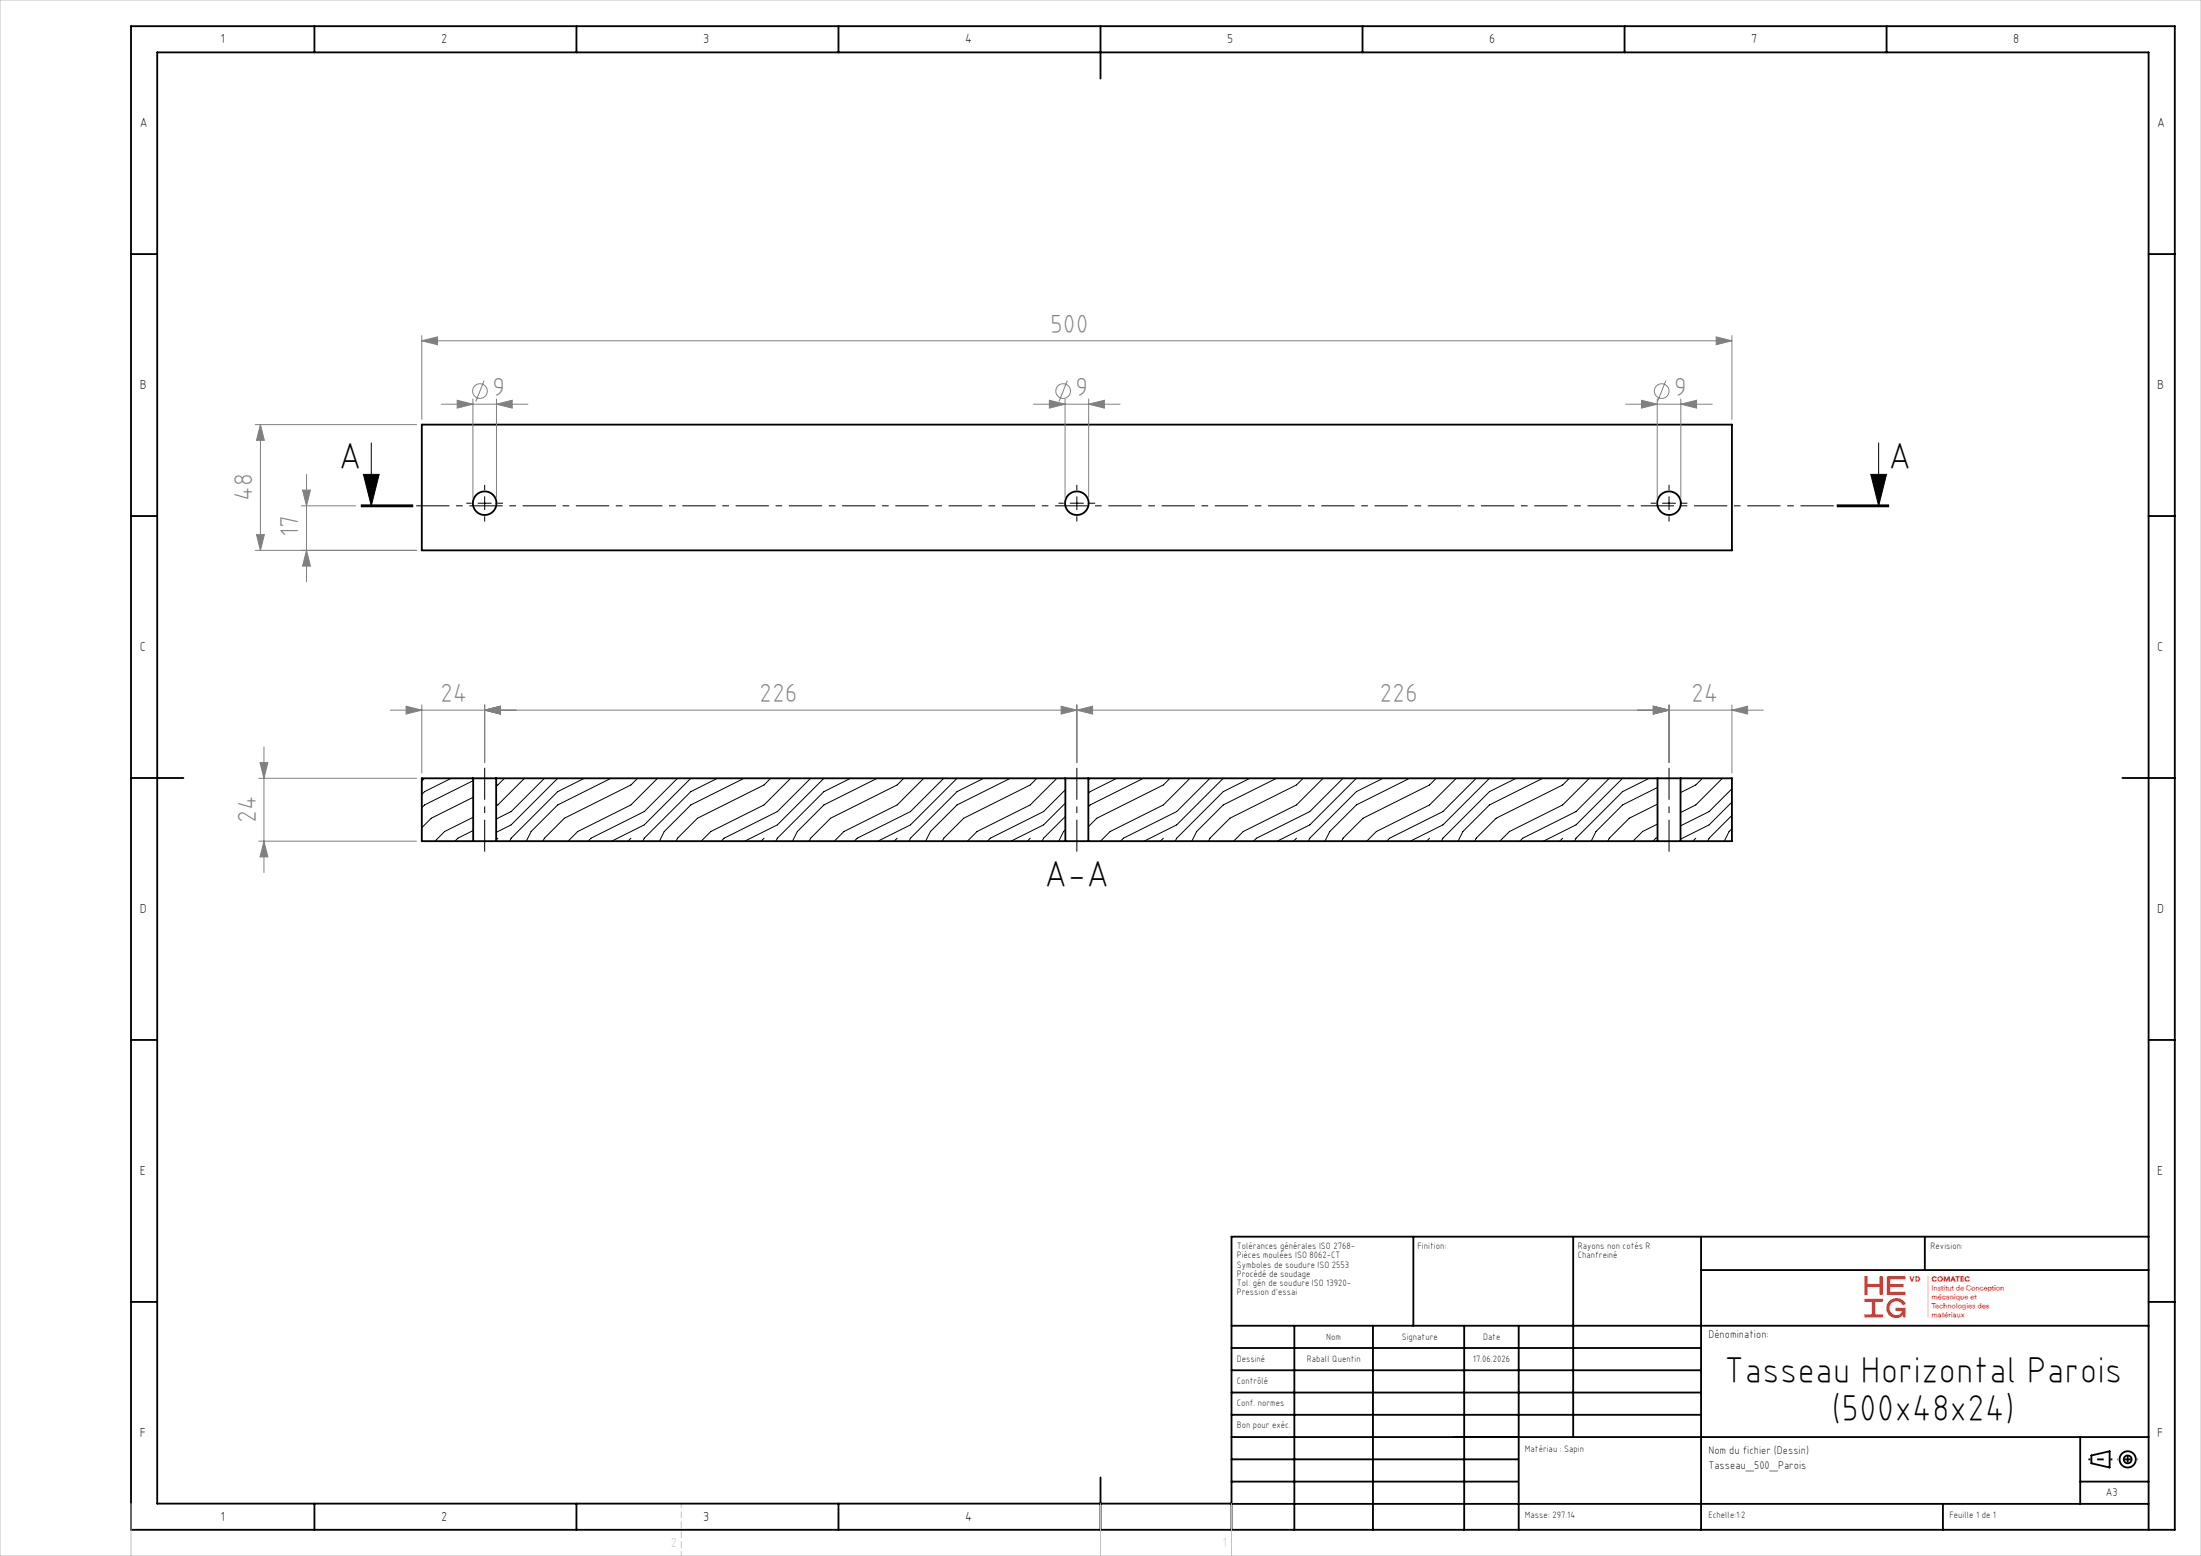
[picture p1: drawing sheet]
<svg xmlns="http://www.w3.org/2000/svg" width="420mm" height="297mm" viewBox="0 0 420 297" stroke-linecap="round" stroke-linejoin="round" font-family="sans-serif">
<g fill="none" stroke="#000" stroke-width=".35">
<path d="M25 5h390v287h-390zM60 5v5M110 5v5M160 5v5M210 5v10M260 5v5M310 5v5M360 5v5M25 48.5h5M410 48.5h5M25 98.5h5M80.5 81h250v24h-250z"/>
<path d="M410 98.5h5M25 148.5h10M90.3 148.6h4.4M90.3 148.6h-9.8v12h9.8M90.3 148.6v12M94.7 148.6v12M94.7 148.6h108.6M203.3 148.6h4.4M203.3 148.6v12M207.7 148.6v12M207.7 148.6h108.6M316.3 148.6h4.4"/>
<path d="M316.3 148.6v12M320.7 148.6h9.8v12h-9.8M320.7 148.6v12M405 148.5h10M90.3 160.6h4.4M94.7 160.6h108.6M203.3 160.6h4.4M207.7 160.6h108.6M316.3 160.6h4.4M25 198.5h5M410 198.5h5M269.7 236.1v17"/>
<path d="M300.2 236.1v38.2M324.6 236.1v55.9M367.3 236.1v6.3M410 236.1h-175v55.9M25 248.5h5M235 253.1h175M235 257.3h89.6M247 253.1v38.9M262 253.1v38.9M279.4 253.1v38.9M289.8 253.1v38.9M324.6 242.4h85.4"/>
<path d="M410 248.5h5M235 270.1h89.6M235 265.8h89.6M235 261.6h89.6M235 278.6h54.6M235 274.3h175M397 274.3v12.8M399.1 277.8l3.5-.8v3.1l-3.5-.8zM60 287v5M110 287v5M160 287v5M210 282v10"/>
<path d="M235 287.1h175M235 287h-205v-277h380v282M235 282.8h54.6M370.8 287.1v4.9M397 282.8h13"/>
<circle cx="92.5" cy="96" r="2.25"/>
<circle cx="205.5" cy="96" r="2.25"/>
<circle cx="318.5" cy="96" r="2.25"/>
<circle cx="406" cy="278.6" r=".75"/>
<circle cx="406" cy="278.6" r="1.55"/>
</g>
<g fill="none" stroke="#000" stroke-width=".19">
<path d="M68.8 96.7h10zM68.8 96.5h10M68.8 96.4h10M69.3 90.5h3l-1.5 6zM70.8 84.5v12M91.2 96h2.5M92.5 94.8v2.5M204.2 96h2.5M205.5 94.8v2.5M317.2 96h2.5M318.5 94.8v2.5M350.5 96.5h10"/>
<path d="M350.5 96.4h10M350.5 96.7h10M357 90.5h3l-1.5 6zM358.5 84.5v12M81 148.6l-.5 .5M86.1 148.6l-5.1 2.5-.5 .5M90.3 149l-9.3 4.6-.5 .6M90.3 158.5l-2.9 1.5-.6 .6M90.3 152.2l-8 4-1.8 1.8M90.3 156l-5.5 2.7-1.8 1.9M95 160l-.3 .3M96.3 148.6l-1.6 1.4"/>
<path d="M100.1 148.6l-5.1 5-.3 .2M103.9 148.6l-6.4 6.3-2.8 1.4M106.4 148.6l-8.9 8.9-2.8 1.4M111.5 148.6l-5.1 2.5-8.9 8.9-.2 .6M116.6 148.6l-10.2 5-5.1 5.1-.9 1.9M120.4 160l-.6 .6M121.7 148.6l-1.3 1.2-12.7 6.4-3.8 3.8-.3 .6M125.5 148.6l-5.1 5-10.2 5.1-1.8 1.9M129.3 148.6l-6.4 6.3-10.1 5.1-.6 .6M131.8 148.6l-8.9 8.9-6.2 3.1M136.9 148.6l-5.1 2.5-8.9 8.9-.2 .6M142 148.6l-10.2 5-5.1 5.1-.9 1.9"/>
<path d="M145.8 160l-.6 .6M147.1 148.6l-1.3 1.2-12.7 6.4-3.8 3.8-.3 .6M150.9 148.6l-5.1 5-10.2 5.1-1.8 1.9M154.7 148.6l-6.4 6.3-10.1 5.1-.6 .6M157.2 148.6l-8.9 8.9-6.2 3.1M162.3 148.6l-5.1 2.5-8.9 8.9-.2 .6M167.4 148.6l-10.2 5-5.1 5.1-.9 1.9M171.2 160l-.6 .6M172.5 148.6l-1.3 1.2-12.7 6.4-3.8 3.8-.3 .6M176.3 148.6l-5.1 5-10.2 5.1-1.8 1.9M180.1 148.6l-6.4 6.3-10.1 5.1-.6 .6M182.6 148.6l-8.9 8.9-6.2 3.1"/>
<path d="M187.7 148.6l-5.1 2.5-8.9 8.9-.2 .6M192.8 148.6l-10.2 5-5.1 5.1-.9 1.9M196.6 160l-.6 .6M197.9 148.6l-1.3 1.2-12.7 6.4-3.8 3.8-.3 .6M201.7 148.6l-5.1 5-10.2 5.1-1.8 1.9M203.3 153.3l-4.2 4.2-6.2 3.1M203.3 158.4l-.4 .3-.9 1.9M203.3 155.8l-4.2 4.2-.2 .6M203.3 150.8l-4.2 4.1-10.1 5.1-.6 .6M208 148.6l-.3 .3M208 148.6h.1M213.1 148.6l-5.1 2.5-.3 .3"/>
<path d="M218.2 148.6l-10.2 5-.3 .4M222 160l-.6 .6M223.3 148.6l-1.3 1.2-12.7 6.4-1.6 1.6M227.1 148.6l-5.1 5-10.2 5.1-1.8 1.9M230.9 148.6h.1M230.9 148.6l-6.4 6.3-10.1 5.1-.6 .6M233.4 148.6l-8.9 8.9-6.2 3.1M233.4 148.6h.1M234.7 148.6h.1M238.5 148.6l-5.1 2.5-8.9 8.9-.2 .6M243.6 148.6l-10.2 5-5.1 5.1-.9 1.9M247.4 160l-.6 .6"/>
<path d="M248.7 148.6l-1.3 1.2-12.7 6.4-3.8 3.8-.3 .6M252.5 148.6l-5.1 5-10.2 5.1-1.8 1.9M256.3 148.6h.1M256.3 148.6l-6.4 6.3-10.1 5.1-.6 .6M258.8 148.6l-8.9 8.9-6.2 3.1M258.8 148.6h.1M260.1 148.6h.1M263.9 148.6l-5.1 2.5-8.9 8.9-.2 .6M269 148.6l-10.2 5-5.1 5.1-.9 1.9M272.8 160l-.6 .6M274.1 148.6l-1.3 1.2-12.7 6.4-3.8 3.8-.3 .6M277.9 148.6l-5.1 5-10.2 5.1-1.8 1.9"/>
<path d="M281.7 148.6h.1M281.7 148.6l-6.4 6.3-10.1 5.1-.6 .6M284.2 148.6l-8.9 8.9-6.2 3.1M284.2 148.6h.1M285.5 148.6h.1M289.3 148.6l-5.1 2.5-8.9 8.9-.2 .6M294.4 148.6l-10.2 5-5.1 5.1-.9 1.9M298.2 160l-.6 .6M299.5 148.6l-1.3 1.2-12.7 6.4-3.8 3.8-.3 .6M303.3 148.6l-5.1 5-10.2 5.1-1.8 1.9M307.1 148.6h.1M307.1 148.6l-6.4 6.3-10.1 5.1-.6 .6"/>
<path d="M309.6 148.6l-8.9 8.9-6.2 3.1M309.6 148.6h.1M310.9 148.6h.1M314.7 148.6l-5.1 2.5-8.9 8.9-.2 .6M316.3 150.3l-6.7 3.3-5.1 5.1-.9 1.9M316.3 159.8l-.9 .8M316.3 153.5l-5.4 2.7-3.8 3.8-.3 .6M316.3 157.3l-2.9 1.4-1.8 1.9M323.6 160l-.6 .6M324.9 148.6l-1.3 1.2-2.9 1.5M328.7 148.6l-5.1 5-2.9 1.5M330.5 153.1l-4.4 4.4-5.4 2.7"/>
<path d="M330.5 158.2l-.6 .5-.9 1.9M330.5 150.6l-4.4 4.3-5.4 2.7M330.5 155.6l-4.4 4.4-.2 .6"/>
</g>
<g fill="none" stroke="#808080" stroke-width=".19">
<path d="M80.5 65l3-.7v1.5zM80.5 64v16M80.5 65h250M84.2 77.1h16.5M87.2 76.4l3 .7-3 .8zM90.2 76.1v18.9M92.4 72.6l-1.6 4M94.7 77.1l3-.7v1.5zM94.7 76.1v18.9M197.2 77.1h16.5M200.2 76.4l3 .7-3 .8zM203.2 76.1v18.9"/>
<path d="M203.7 72.6l-1.6 4M207.7 77.1l3-.7v1.5zM207.7 76.1v18.9M310.2 77.1h16.5M313.2 76.4l3 .7-3 .8zM316.2 76.1v18.9M317.9 72.6l-1.6 4M320.7 77.1l3-.7v1.5zM320.7 76.1v18.9M327.5 64.3l3 .7-3 .8zM330.5 64v16M48.7 81h30.8"/>
<path d="M49.7 81l.7 3h-1.5zM49.7 81v24M57.5 96.5h10.3M57.7 93.5h1.5l-.7 3zM58.5 90.5v20.5M48.7 105h30.8M48.9 102h1.5l-.7 3zM58.5 105l.7 3h-1.5zM74.5 135.5h262M77.5 134.8l3 .7-3 .8zM80.5 134.5v13.1M92.5 135.5l3-.7v1.5z"/>
<path d="M92.5 134.5v11.1M202.5 134.8l3 .7-3 .8zM205.5 135.5l3-.7v1.5zM205.5 134.5v11.1M315.5 134.8l3 .7-3 .8zM318.5 134.5v11.1M330.5 135.5l3-.7v1.5zM330.5 134.5v13.1M49.4 148.6h30.1M49.6 145.6h1.5l-.7 3zM50.4 142.6v24M49.4 160.6h30.1"/>
<path d="M50.4 160.6l.7 3h-1.5z"/>
<circle cx="91.6" cy="74.6" r="1.4"/>
<circle cx="202.9" cy="74.6" r="1.4"/>
<circle cx="317.1" cy="74.6" r="1.4"/>
</g>
<path d="M92.5 146.6v16M205.5 146.6v16M318.5 146.6v16" fill="none" stroke="#000" stroke-width=".19" stroke-dasharray="30.5 1.3 1.3 1.3" stroke-dashoffset="24.4" stroke-linecap="butt"/>
<path d="M90 96h-1M92.5 93.5v-1M92.5 98.5v1M95 96h1M203 96h-1M205.5 93.5v-1M205.5 98.5v1M208 96h1M316 96h-1M318.5 93.5v-1M318.5 98.5v1M321 96h1" fill="none" stroke="#000" stroke-width=".19" stroke-dasharray="30.5 1.3 1.3 1.3" stroke-linecap="butt"/>
<path d="M360.5 96.5h-291.7" fill="none" stroke="#000" stroke-width=".19" stroke-dasharray="6.3 1.3 1.3 1.3" stroke-dashoffset="-.4" stroke-linecap="butt"/>
<path d="M398.5 278.6h4.6" fill="none" stroke="#000" stroke-width=".35" stroke-dasharray="30.5 1.3 1.3 1.3" stroke-dashoffset="30.1" stroke-linecap="butt"/>
<path d="M406 276.6v3.8" fill="none" stroke="#000" stroke-width=".35" stroke-dasharray="30.5 1.3 1.3 1.3" stroke-dashoffset="30.5" stroke-linecap="butt"/>
<path d="M408 278.6h-4" fill="none" stroke="#000" stroke-width=".35" stroke-dasharray="30.5 1.3 1.3 1.3" stroke-dashoffset="30.4" stroke-linecap="butt"/>
<path d="M130 287v10" fill="none" stroke="#c0c0c0" stroke-width=".19" stroke-dasharray="1.3 .6" stroke-dashoffset=".4" stroke-linecap="butt"/>
<path d="M0 0h420v297h-420zM25 287v10M210 287v10M235 287v10" fill="none" stroke="#c0c0c0" stroke-width=".19"/>
<path d="M357 90.5h3l-1.5 6zM69.3 90.5h3l-1.5 6z" fill="#000"/>
<g fill="#808080">
<path d="M327.5 64.3l3 .7-3 .8zM80.5 65l3-.7v1.5z"/>
<path d="M200.2 76.4l3 .7-3 .8zM207.7 77.1l3-.7v1.5zM87.2 76.4l3 .7-3 .8zM94.7 77.1l3-.7v1.5zM313.2 76.4l3 .7-3 .8zM320.7 77.1l3-.7v1.5zM77.5 134.8l3 .7-3 .8zM92.5 135.5l3-.7v1.5zM92.5 135.5l3-.7v1.5zM202.5 134.8l3 .7-3 .8zM205.5 135.5l3-.7v1.5zM315.5 134.8l3 .7-3 .8zM315.5 134.8l3 .7-3 .8zM330.5 135.5l3-.7v1.5z"/>
<path d="M49.7 81l.7 3h-1.5zM48.9 102h1.5l-.7 3z"/>
<path d="M50.4 160.6l.7 3h-1.5zM49.6 145.6h1.5l-.7 3z"/>
<path d="M57.7 93.5h1.5l-.7 3zM58.5 105l.7 3h-1.5z"/>
</g>
<g font-size="7.1">
<text x="64.6" y="89.5">A</text>
<text x="360.3" y="89.5">A</text>
<text x="199.2" y="169.3">A-A</text>
<text x="329" y="264">Tasseau Horizontal Parois</text>
<text x="349.5" y="271.1">(500x48x24)</text>
</g>
<g font-size="5" fill="#808080">
<text x="200.4" y="63.5">500</text>
<text x="93.9" y="75.6">9</text>
<text x="205.2" y="75.6">9</text>
<text x="319.4" y="75.6">9</text>
<text x="48.2" y="95.6" transform="rotate(-90 48.2 95.6)">48</text>
<text x="57" y="102.5" transform="rotate(-90 57 102.5)">17</text>
<text x="84" y="134">24</text>
<text x="144.9" y="134">226</text>
<text x="263.2" y="134">226</text>
<text x="322.7" y="134">24</text>
<text x="48.9" y="157.1" transform="rotate(-90 48.9 157.1)">24</text>
</g>
<g font-size="2.5">
<text x="42.1" y="8.2">1</text>
<text x="84.2" y="8.2">2</text>
<text x="134.2" y="8.2">3</text>
<text x="184.2" y="8.2">4</text>
<text x="234.2" y="8.2">5</text>
<text x="284.2" y="8.2">6</text>
<text x="334.2" y="8.2">7</text>
<text x="384.2" y="8.2">8</text>
<text x="26.7" y="24.2">A</text>
<text x="411.7" y="24.2">A</text>
<text x="26.7" y="74.2">B</text>
<text x="411.7" y="74.2">B</text>
<text x="26.7" y="124.2">C</text>
<text x="411.7" y="124.2">C</text>
<text x="26.7" y="174.2">D</text>
<text x="411.7" y="174.2">D</text>
<text x="26.7" y="224.2">E</text>
<text x="411.7" y="224.2">E</text>
<text x="26.7" y="274.2">F</text>
<text x="411.7" y="274.2">F</text>
<text x="42.1" y="290.2">1</text>
<text x="84.2" y="290.2">2</text>
<text x="134.2" y="290.2">3</text>
<text x="184.2" y="290.2">4</text>
</g>
<text font-size="2.5" fill="#e1251b" x="355.8" y="251.5">⟫</text>
<text font-size="2.5" fill="#c0c0c0" x="128" y="295.3">2</text>
<g font-size="2.1">
<text x="326" y="255.5">Dénomination:</text>
<text x="326" y="277.5">Nom du fichier (Dessin)</text>
<text x="326" y="280.5">Tasseau_500_Parois</text>
<text x="401.9" y="285.5">A3</text>
</g>
<g font-size="1.8">
<text x="236" y="238.4">Tolérances générales ISO 2768-</text>
<text x="270.5" y="238.4">Finition:</text>
<text x="301.1" y="238.4">Rayons non cotés R</text>
<text x="368.4" y="238.4">Revision:</text>
<text x="236" y="240.2">Pièces moulées ISO 8062-CT</text>
<text x="236" y="242">Symboles de soudure ISO 2553</text>
<text x="236" y="243.7">Procédé de soudage</text>
<text x="236" y="245.5">Tol. gén de soudure ISO 13920-</text>
<text x="301.1" y="240.2">Chanfreiné</text>
<text x="236" y="247.3">Pression d'essai</text>
<text x="253.1" y="255.7">Nom</text>
<text x="267.5" y="255.7">Signature</text>
<text x="283" y="255.7">Date</text>
<text x="236" y="260">Dessiné</text>
<text x="249.4" y="260">Raball Quentin</text>
<text x="281.1" y="260">17.06.2026</text>
<text x="236" y="264.1">Contrôlé</text>
<text x="236" y="268.3">Conf. normes</text>
<text x="236" y="272.5">Bon pour exéc.</text>
<text x="291" y="277.2">Matériau : Sapin</text>
<text x="291" y="289.8">Masse: 297.14</text>
<text x="326" y="289.8">Echelle:1:2</text>
<text x="372" y="289.8">Feuille 1 de 1</text>
</g>
</svg>
